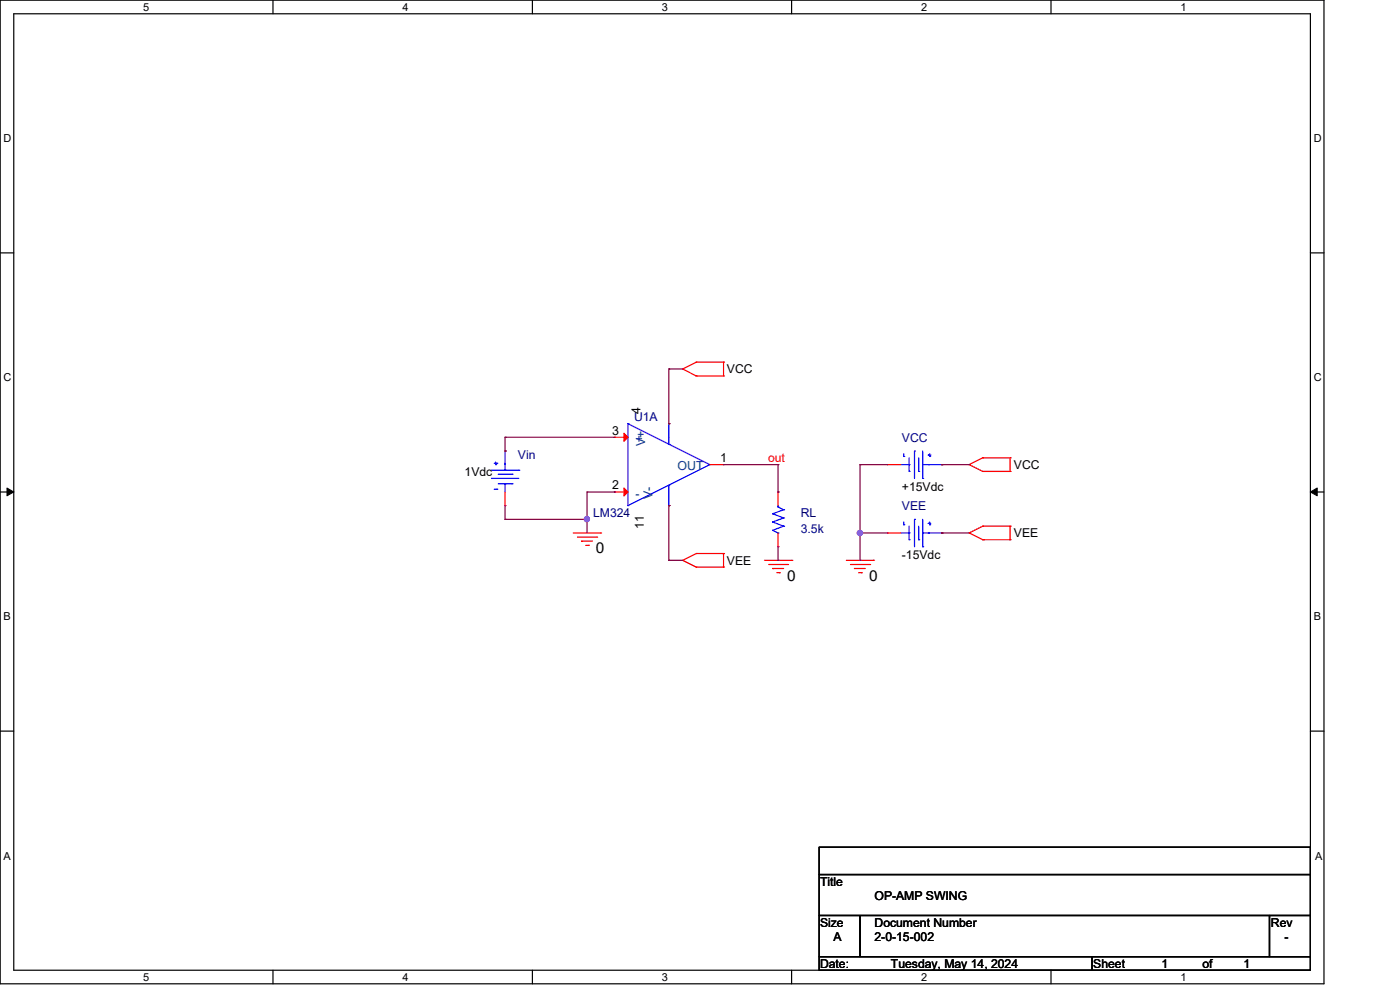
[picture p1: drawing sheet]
<svg xmlns="http://www.w3.org/2000/svg" width="297mm" height="210mm" viewBox="0 0 297 210" stroke-linecap="round" stroke-linejoin="round" font-family="sans-serif">
<g fill="none" stroke="#000" stroke-width=".25">
<path d="M0 0h280.6v208.4h-280.6zM2.9 2.9h274.8v202.6h-274.8zM57.8 0v2.9M112.8 0v2.9M167.8 0v2.9M222.7 0v2.9M0 53.6h2.9M277.7 53.6h2.9M0 104.2h2.9M277.7 104.2h2.9M0 154.9h2.9M277.7 154.9h2.9"/>
<path d="M173.6 179.4h104.1v5.8h-104.1zM173.6 185.2h104.1v8.7h-104.1zM173.6 193.9h8.7v8.7h-8.7zM182.3 193.9h86.7v8.7h-86.7zM269 193.9h8.7v8.7h-8.7zM57.8 205.5v2.9M112.8 205.5v2.9M167.8 205.5v2.9M173.6 202.6h57.8v2.9h-57.8zM222.7 205.5v2.9M231.4 202.6h46.3v2.9h-46.3z"/>
</g>
<path d="M1.5 103.4l1.4 .8-1.4 .8zM277.7 104.2l1.4-.8v1.6z" fill="#000" stroke="#000" stroke-width=".21"/>
<g fill="none" stroke="#f00" stroke-width=".25">
<path d="M144.7 78.1h.1M144.7 78.1l2.8 1.5M147.5 76.7h.1M147.5 79.6h.1M147.5 76.7l-2.8 1.4M147.5 76.7h5.8M147.5 79.6h5.8M153.3 76.7h.1M153.3 79.6h.1M153.3 76.7v2.9M107 95.5h.1M130.2 92.6h.1"/>
<path d="M130.2 92.6h2.9M141.7 89.7h.1M150.4 98.4h2.9M153.3 98.4h.1M188.1 98.4h.1M188.1 98.4h2.8M199.6 98.4h.1M205.4 98.4h.1M205.4 98.4l2.9 1.5M208.3 97h.1M208.3 99.9h.1M208.3 97l-2.9 1.4"/>
<path d="M208.3 97h5.8M208.3 99.9h5.8M214.1 97h.1M214.1 99.9h.1M214.1 97v2.9M107 107.1h.1M107 104.2v2.9M121.5 112.9h5.8M122.4 113.8h4M123.2 114.6h.1M123.2 114.6h2.4M124.1 115.5h.6"/>
<path d="M124.7 115.5h.1M126.4 113.8h.1M127.3 112.9h.1M130.2 104.2h.1M130.2 104.2h2.9M141.7 107.1h.1M144.7 118.7h.1M144.7 118.7l2.8 1.4M147.5 117.2h.1M147.5 117.2l-2.8 1.5M147.5 117.2h5.8M153.3 117.2h.1"/>
<path d="M153.3 117.2v2.9M162 118.7h5.8M162.9 119.6h4M164.9 115.8h.1M164.9 104.2h.1M164.9 104.2v2.9M164.9 112.9v2.9M166.9 119.6h.1M167.8 118.7h.1M179.3 118.7h5.8M180.2 119.6h4.1M184.3 119.6h.1"/>
<path d="M185.1 118.7h.1M188.1 112.9h.1M188.1 112.9h2.8M199.6 112.9h.1M205.4 112.9h.1M205.4 112.9l2.9 1.4M208.3 111.4h.1M208.3 114.3h.1M208.3 111.4l-2.9 1.5M208.3 111.4h5.8M208.3 114.3h5.8M214.1 111.4h.1"/>
<path d="M214.1 114.3h.1M214.1 111.4v2.9M147.5 120.1h.1M147.5 120.1h5.8M153.3 120.1h.1M163.7 120.4h.1M163.7 120.4h2.4M164.6 121.3h.6M165.2 121.3h.1M181.1 120.4h.1M181.1 120.4h2.3M182 121.3h.6"/>
<path d="M182.6 121.3h.1"/>
</g>
<g fill="none" stroke="#00f" stroke-width=".25">
<path d="M104.2 99.6h5.7M104.7 98.1h.6M105 98.4h.1M105 97.9v.5M105.3 98.1h.1M107 99.6h.1M107 95.5h.1M107 95.5v4.1M109.9 99.6h.1M133.1 89.7h.1M133.1 89.7l17.3 8.7M133.1 89.7v17.4"/>
<path d="M141.7 94.1h.1M141.7 89.7h.1M141.7 89.7v4.4M150.4 98.4h.1M150.4 98.4l-17.3 8.7M190.9 98.4h1.8M191.5 96.7h.1M191.5 96.1v.6M192.7 99.9h.1M192.7 98.4h.1M192.7 97v2.9M193.8 95.5h.1"/>
<path d="M193.8 95.5v5.8M194.7 99.9h.1M194.7 97v2.9M195.5 98.4h.1M195.5 95.5v5.8M195.5 98.4h4.1M196.7 96.4h.1M196.7 96.4h.6M197 96.7h.1M197 96.1v.6M199.6 98.4h.1M104.2 101.3h.1"/>
<path d="M104.2 101.3h5.7M104.7 103.6h.6M105.3 103.6h.1M105.6 100.4h2.9M105.6 102.5h2.9M107 102.5h.1M107 102.5v1.7M108.5 100.4h.1M108.5 102.5h.1M133.1 107.1h.1M141.7 102.8h.1M141.7 107.1h.1"/>
<path d="M141.7 102.8v4.3M163.7 108.8h.1M163.7 110.6h.1M163.7 112.3h.1M163.7 108.8l2.4 .9M163.7 110.6l2.4 .8M163.7 112.3l1.2 .6M164.9 112.9h.1M164.9 107.4h.1M164.9 107.4l1.2 .6M164.9 107.1v.3M166.1 108h.1"/>
<path d="M166.1 109.7h.1M166.1 111.4h.1M166.1 108l-2.4 .8M166.1 109.7l-2.4 .9M166.1 111.4l-2.4 .9M190.9 112.9h1.8M191.5 111.2h.1M191.5 110.6v.6M192.7 114.3h.1M192.7 112.9h.1M192.7 111.4v2.9M193.8 110h.1"/>
<path d="M193.8 110v5.8M194.7 114.3h.1M194.7 111.4v2.9M195.5 112.9h.1M195.5 115.8h.1M195.5 101.3h.1M195.5 112.9h4.1M195.5 110v5.8M196.7 110.9h.1M196.7 110.9h.6M197 111.2h.1M197 110.6v.6"/>
<path d="M199.6 112.9h.1"/>
</g>
<g fill="#f00" stroke="#f00" stroke-width=".25">
<path d="M132.2 91.8l.9 .8-.9 .9z"/>
<path d="M132.2 103.4l.9 .8-.9 .9z"/>
</g>
<g fill="none" stroke="#800040" stroke-width=".25">
<path d="M141.7 78.1h.1M141.7 78.1h3M141.7 78.1v11.6M107 92.6h.1M107 95.5h.1M107 92.6h23.2M107 92.6v2.9M141.7 89.7h.1M153.3 98.4h11.6M164.9 98.4h.1M164.9 98.4v5.8M182.3 98.4h.1"/>
<path d="M182.3 98.4h5.8M182.3 98.4v20.3M199.6 98.4h.1M199.6 98.4h5.8M107 110h.1M107 107.1v2.9M107 110h17.4M124.4 110h.1M124.4 104.2h.1M124.4 104.2v8.7M124.4 104.2h5.8M130.2 104.2h.1"/>
<path d="M141.7 118.7h.1M141.7 107.1h.1M141.7 107.1v11.6M141.7 118.7h3M164.9 104.2h.1M164.9 118.7h.1M164.9 115.8v2.9M182.3 112.9h.1M182.3 118.7h.1M182.3 112.9h5.8M199.6 112.9h.1M199.6 112.9h5.8"/>
</g>
<g fill="#f0f" stroke="#f0f" stroke-width=".25">
<circle cx="124.4" cy="110" r=".55"/>
<circle cx="182.2" cy="112.9" r=".55"/>
</g>
<g font-size="3.2">
<text x="126.3" y="117.2">0</text>
<text x="166.8" y="123">0</text>
<text x="184.2" y="123">0</text>
</g>
<g font-size="2.6">
<text x="154" y="79.1">VCC</text>
<text x="135.7" y="87.8" transform="rotate(-90 135.7 87.8)">4</text>
<text x="129.7" y="92">3</text>
<text x="98.5" y="100.8">1Vdc</text>
<text x="152.6" y="97.8">1</text>
<text x="214.9" y="99.4">VCC</text>
<text x="129.7" y="103.6">2</text>
<text x="191.1" y="104">+15Vdc</text>
<text x="136.4" y="112.1" transform="rotate(-90 136.4 112.1)">11</text>
<text x="214.9" y="113.8">VEE</text>
<text x="154" y="119.6">VEE</text>
<text x="191.1" y="118.4">-15Vdc</text>
<text x="173.8" y="187.7">Title</text>
<text x="185.3" y="190.6">OP-AMP SWING</text>
<text x="173.8" y="196.3">Size</text>
<text x="185.3" y="196.3">Document Number</text>
<text x="269.3" y="196.3">Rev</text>
<text x="176.7" y="199.3">A</text>
<text x="185.3" y="199.3">2-0-15-002</text>
<text x="272.2" y="199.3">-</text>
<text x="173.8" y="205.1">Date:</text>
<text x="188.8" y="205.1">Tuesday, May 14, 2024</text>
<text x="231.7" y="205.1">Sheet</text>
<text x="246.2" y="205.1">1</text>
<text x="254.8" y="205.1">of</text>
<text x="263.5" y="205.1">1</text>
</g>
<g font-size="2.6" fill="#000080">
<text x="134.4" y="89.2">U1A</text>
<text x="191.1" y="93.6">VCC</text>
<text x="109.8" y="97.3">Vin</text>
<text x="125.7" y="109.5">LM324</text>
<text x="169.7" y="109.5">RL</text>
<text x="169.7" y="112.9">3.5k</text>
<text x="191.1" y="108">VEE</text>
</g>
<g font-size="2.6" fill="#004080">
<text x="134.7" y="93.9">+</text>
<text x="136.7" y="94.5" transform="rotate(-90 136.7 94.5)">V+</text>
<text x="143.6" y="99.7">OUT</text>
<text x="134.7" y="105.5">-</text>
<text x="138.3" y="105.7" transform="rotate(-90 138.3 105.7)">V-</text>
</g>
<text font-size="2.6" fill="#f00" x="162.8" y="97.9">out</text>
<g font-size="2.3">
<text x="30.4" y="2.2">5</text>
<text x="85.3" y="2.2">4</text>
<text x="140.3" y="2.2">3</text>
<text x="195.2" y="2.2">2</text>
<text x="250.2" y="2.2">1</text>
<text x=".8" y="30.1">D</text>
<text x="278.4" y="30.1">D</text>
<text x=".8" y="80.8">C</text>
<text x="278.4" y="80.8">C</text>
<text x=".8" y="131.4">B</text>
<text x="278.4" y="131.4">B</text>
<text x=".8" y="182.2">A</text>
<text x="278.7" y="182.2">A</text>
<text x="30.4" y="207.7">5</text>
<text x="85.3" y="207.7">4</text>
<text x="140.3" y="207.7">3</text>
<text x="195.2" y="207.7">2</text>
<text x="250.2" y="207.7">1</text>
</g>
</svg>
